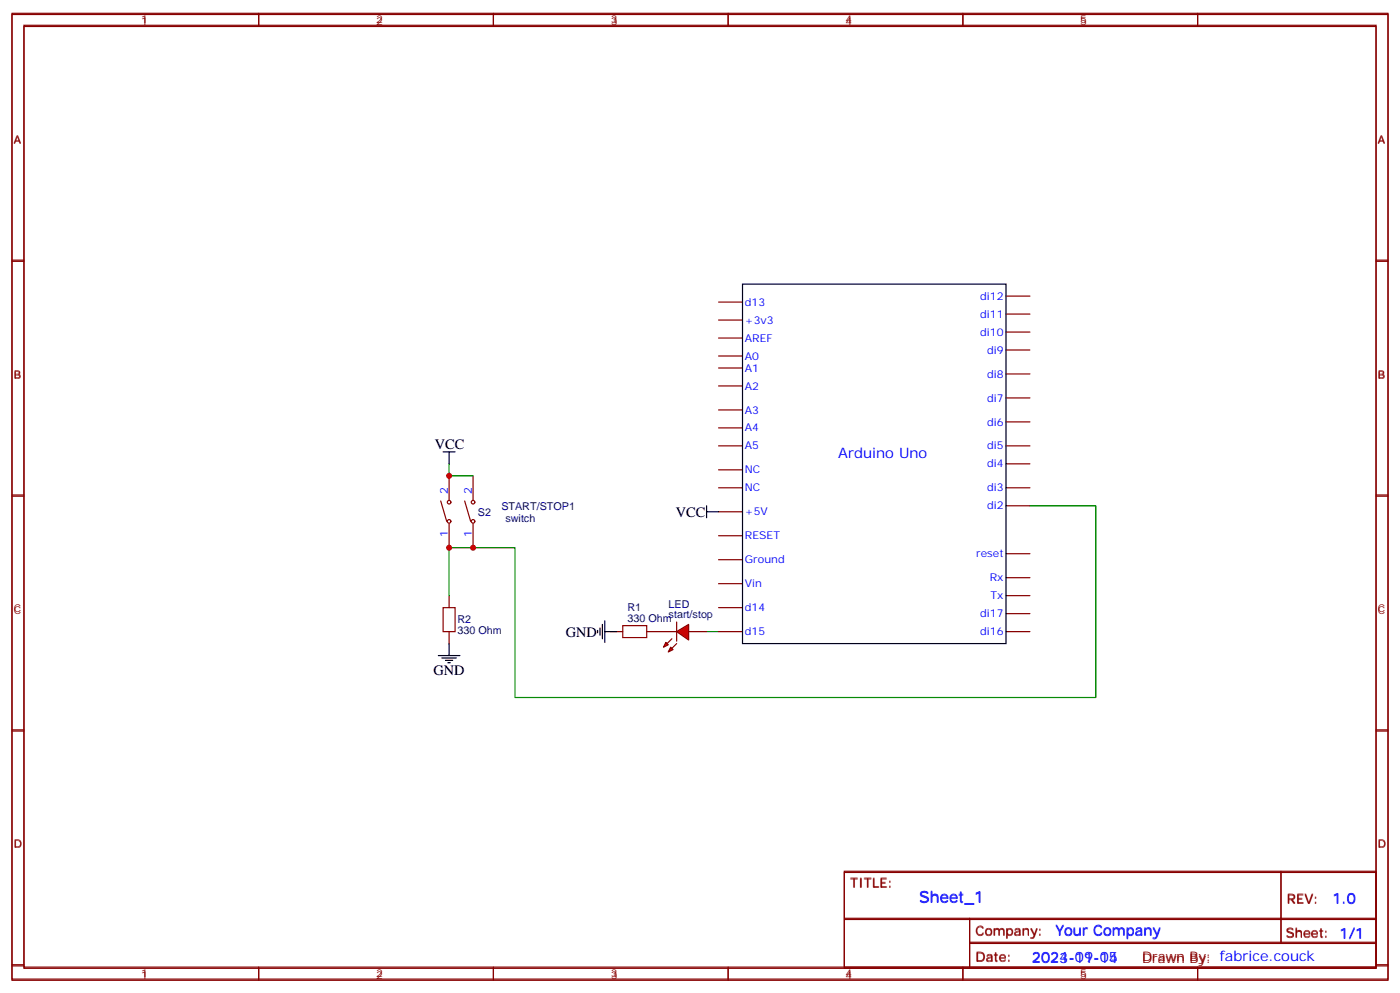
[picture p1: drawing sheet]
<svg xmlns="http://www.w3.org/2000/svg" width="412mm" height="292mm" viewBox="0 0 412 292" stroke-linecap="round" stroke-linejoin="round" font-family="sans-serif">
<g fill="none" stroke="#870000" stroke-width=".35">
<path d="M3.5 3.9h405.4v284.4h-405.4zM7.1 7.4h398.2v277.3h-398.2zM76.2 3.9v3.5M145.3 3.9v3.5M214.5 3.9v3.5M283.6 3.9v3.5M352.8 3.9v3.5M3.5 76.6h3.6M405.3 76.6h3.6M3.5 145.7h3.6M136.9 147.5l1.7 6M139.3 140.1v7"/>
<path d="M139.3 154.2v7.1M405.3 145.7h3.6M132.3 175.4v3.5M132.3 185.9v3.6M3.5 214.9h3.6M405.3 214.9h3.6M248.7 256.5h156.6v28.2h-156.6zM377.3 256.5v20.9M248.7 270.4h156.5M285.6 277.4h119.6M285.6 270.4v14.1M3.5 284h3.6"/>
<path d="M76.2 284.7v3.6M145.3 284.7v3.6M214.5 284.7v3.6M283.6 284.7v3.6M352.8 284.7v3.6M405.3 284h3.6"/>
<circle cx="139.3" cy="153.5" r=".53"/>
<circle cx="139.3" cy="147.8" r=".53"/>
</g>
<path d="M130.5 178.9h3.6v7h-3.6z" fill="none" stroke="#a10000" stroke-width=".35"/>
<path d="M208.1 185.9h3.6" fill="none" stroke="#008700" stroke-width=".35"/>
<g fill="#f00" stroke="#870000" stroke-width=".35">
<path d="M199.3 185.9l3.5-2.1v4.6z"/>
<path d="M199.3 183.1v5.7z"/>
</g>
<g fill="#870000" stroke="#870000" stroke-width=".35">
<path d="M199.3 189.5l-1.4 1.4z"/>
<path d="M197.9 188.1l-1.4 1.4z"/>
</g>
<g fill="#f00" stroke="#870000" stroke-width=".35">
<path d="M197.6 190.5l.7 .7-1.5 .7z"/>
<path d="M196.1 189.1l.7 .7-1.4 .7z"/>
</g>
<g fill="none" stroke="#870000" stroke-width=".35">
<path d="M3.5 4.3h405.4v284.3h-405.4zM7.1 7.8h398.2v277.3h-398.2zM76.2 4.3v3.5M145.3 4.3v3.5M214.5 4.3v3.5M283.6 4.3v3.5M352.8 4.3v3.5M3.5 76.9h3.6M405.3 76.9h3.6M211.7 99.5h7M211.7 94.2h7M211.7 88.9h7"/>
<path d="M296.3 97.8h7.1M296.3 92.5h7.1M296.3 87.2h7.1M211.7 113.6h7M211.7 108.3h7M211.7 104.8h7M296.3 117.2h7.1M296.3 110.1h7.1M296.3 103h7.1M211.7 138.3h7M211.7 131.3h7M211.7 126h7"/>
<path d="M211.7 120.7h7M296.3 131.3h7.1M296.3 136.6h7.1M296.3 124.2h7.1M3.5 146.1h3.6M129.8 147.5l1.8 6M132.3 140.1v7M132.3 154.2v7.1M211.7 157.7h7M211.7 150.7h7M211.7 143.6h7M296.3 143.6h7.1"/>
<path d="M296.3 148.9h7.1M405.3 146.1h3.6M211.7 178.9h7M211.7 171.8h7M211.7 164.8h7M296.3 175.4h7.1M296.3 170.1h7.1M296.3 163h7.1M179.9 185.9h3.5M190.5 185.9h8.8M202.8 185.9h5.3M211.7 185.9h7"/>
<path d="M296.3 185.9h7.1M296.3 180.7h7.1M3.5 215.2h3.6M405.3 215.2h3.6M248.7 256.9h156.6v28.2h-156.6zM377.3 256.9v20.9M248.7 270.7h156.5M285.6 277.8h119.6M285.6 270.7v14.1M3.5 284.4h3.6M76.2 285.1v3.5M145.3 285.1v3.5"/>
<path d="M214.5 285.1v3.5M283.6 285.1v3.5M352.8 285.1v3.5M405.3 284.4h3.6"/>
<circle cx="132.3" cy="153.5" r=".53"/>
<circle cx="132.3" cy="147.8" r=".53"/>
</g>
<path d="M183.4 184.2h7.1v3.5h-7.1z" fill="none" stroke="#a10000" stroke-width=".35"/>
<g fill="none" stroke="#000" stroke-width=".35">
<path d="M218.7 83.6h77.6v105.9h-77.6zM130.5 133h3.6M132.3 133v3.6M208.1 150.7h3.6M208.1 148.9v3.5M129.1 193h6.4M130.2 193.7h4.2M131.2 194.4h2.1M131.9 195.1h.7M132.3 189.5v3.5M176 185.6v.7M176.7 184.9v2.1"/>
<path d="M177.4 183.8v4.3M178.2 185.9h3.5M178.2 182.8v6.3"/>
</g>
<path d="M132.3 136.6v3.5h7M303.4 148.9h19.4v56.5h-171.1v-44.1h-19.4v14.1" fill="none" stroke="#008700" stroke-width=".35"/>
<g fill="#c00">
<circle cx="139.3" cy="161.3" r=".88"/>
<circle cx="132.3" cy="161.3" r=".88"/>
<circle cx="132.3" cy="140.1" r=".88"/>
</g>
<text font-size="4.6" fill="#00f" x="270.8" y="265.5">Sheet_1</text>
<g font-size="4.2">
<text x="128.1" y="132.3">VCC</text>
<text x="199.1" y="152.2">VCC</text>
<text x="166.7" y="187.5">GND</text>
<text x="127.7" y="198.6">GND</text>
</g>
<g font-size="4.2" fill="#00f">
<text x="246.9" y="134.8">Arduino Uno</text>
<text x="392.5" y="265.8">1.0</text>
<text x="310.9" y="275.3">Your Company</text>
<text x="304" y="283.1">2024-09-05</text>
<text x="304" y="283.5">2023-11-14</text>
</g>
<g font-size="3.9" fill="#800">
<text x="250.5" y="261.1">TITLE:</text>
<text x="379.1" y="265.8">REV:</text>
<text x="287.4" y="275.3">Company:</text>
<text x="378.7" y="275.9">Sheet: 1/1</text>
<text x="287.4" y="283">Date:</text>
<text x="336.4" y="283.1">Drawn By: fabrice.couck</text>
<text x="336.4" y="283.4">Drawn By:</text>
</g>
<g font-size="3.2" fill="#800">
<text x="41.6" y="6.9">1</text>
<text x="110.8" y="6.9">2</text>
<text x="179.9" y="6.9">3</text>
<text x="249.1" y="6.9">4</text>
<text x="318.2" y="6.9">5</text>
<text x="4.1" y="42">A</text>
<text x="405.9" y="42">A</text>
<text x="4.1" y="111.2">B</text>
<text x="405.9" y="111.2">B</text>
<text x="4.1" y="180.3">C</text>
<text x="405.9" y="180.3">C</text>
<text x="4.1" y="249.4">D</text>
<text x="405.9" y="249.4">D</text>
<text x="41.6" y="287.7">1</text>
<text x="110.8" y="287.7">2</text>
<text x="179.9" y="287.7">3</text>
<text x="249.1" y="287.7">4</text>
<text x="318.2" y="287.7">5</text>
</g>
<g font-size="3.2" fill="#00f">
<text x="219.4" y="90">d13</text>
<text x="288.7" y="88.2">di12</text>
<text x="219.4" y="95.3">+3v3</text>
<text x="288.7" y="93.5">di11</text>
<text x="219.4" y="100.6">AREF</text>
<text x="288.7" y="98.8">di10</text>
<text x="219.4" y="105.9">A0</text>
<text x="290.8" y="104.1">di9</text>
<text x="219.4" y="109.4">A1</text>
<text x="290.8" y="111.2">di8</text>
<text x="219.4" y="114.7">A2</text>
<text x="290.8" y="118.2">di7</text>
<text x="219.4" y="121.7">A3</text>
<text x="290.8" y="125.3">di6</text>
<text x="219.4" y="127">A4</text>
<text x="219.4" y="132.3">A5</text>
<text x="290.8" y="137.6">di4</text>
<text x="290.8" y="132.3">di5</text>
<text x="219.4" y="139.4">NC</text>
<text x="131.9" y="145.4" transform="rotate(-90 131.9 145.4)">2</text>
<text x="139" y="145.4" transform="rotate(-90 139 145.4)">2</text>
<text x="219.4" y="144.7">NC</text>
<text x="290.8" y="150">di2</text>
<text x="290.8" y="144.7">di3</text>
<text x="219.4" y="151.7">+5V</text>
<text x="131.9" y="158" transform="rotate(-90 131.9 158)">1</text>
<text x="139" y="158" transform="rotate(-90 139 158)">1</text>
<text x="219.4" y="158.8">RESET</text>
<text x="219.4" y="165.8">Ground</text>
<text x="287.6" y="164.1">reset</text>
<text x="219.4" y="172.9">Vin</text>
<text x="291.5" y="171.1">Rx</text>
<text x="219.4" y="180">d14</text>
<text x="291.8" y="176.4">Tx</text>
<text x="288.7" y="181.7">di17</text>
<text x="219.4" y="187">d15</text>
<text x="288.7" y="187">di16</text>
</g>
<g font-size="3.2" fill="#000080">
<text x="140.8" y="151.9">S2</text>
<text x="147.7" y="150.1">START/STOP1</text>
<text x="148.9" y="153.6">switch</text>
<text x="184.8" y="179.9">R1</text>
<text x="197" y="178.9">LED</text>
<text x="134.8" y="183.6">R2</text>
<text x="184.8" y="183.1">330 Ohm</text>
<text x="197" y="182.1">start/stop</text>
<text x="134.8" y="186.8">330 Ohm</text>
</g>
</svg>
